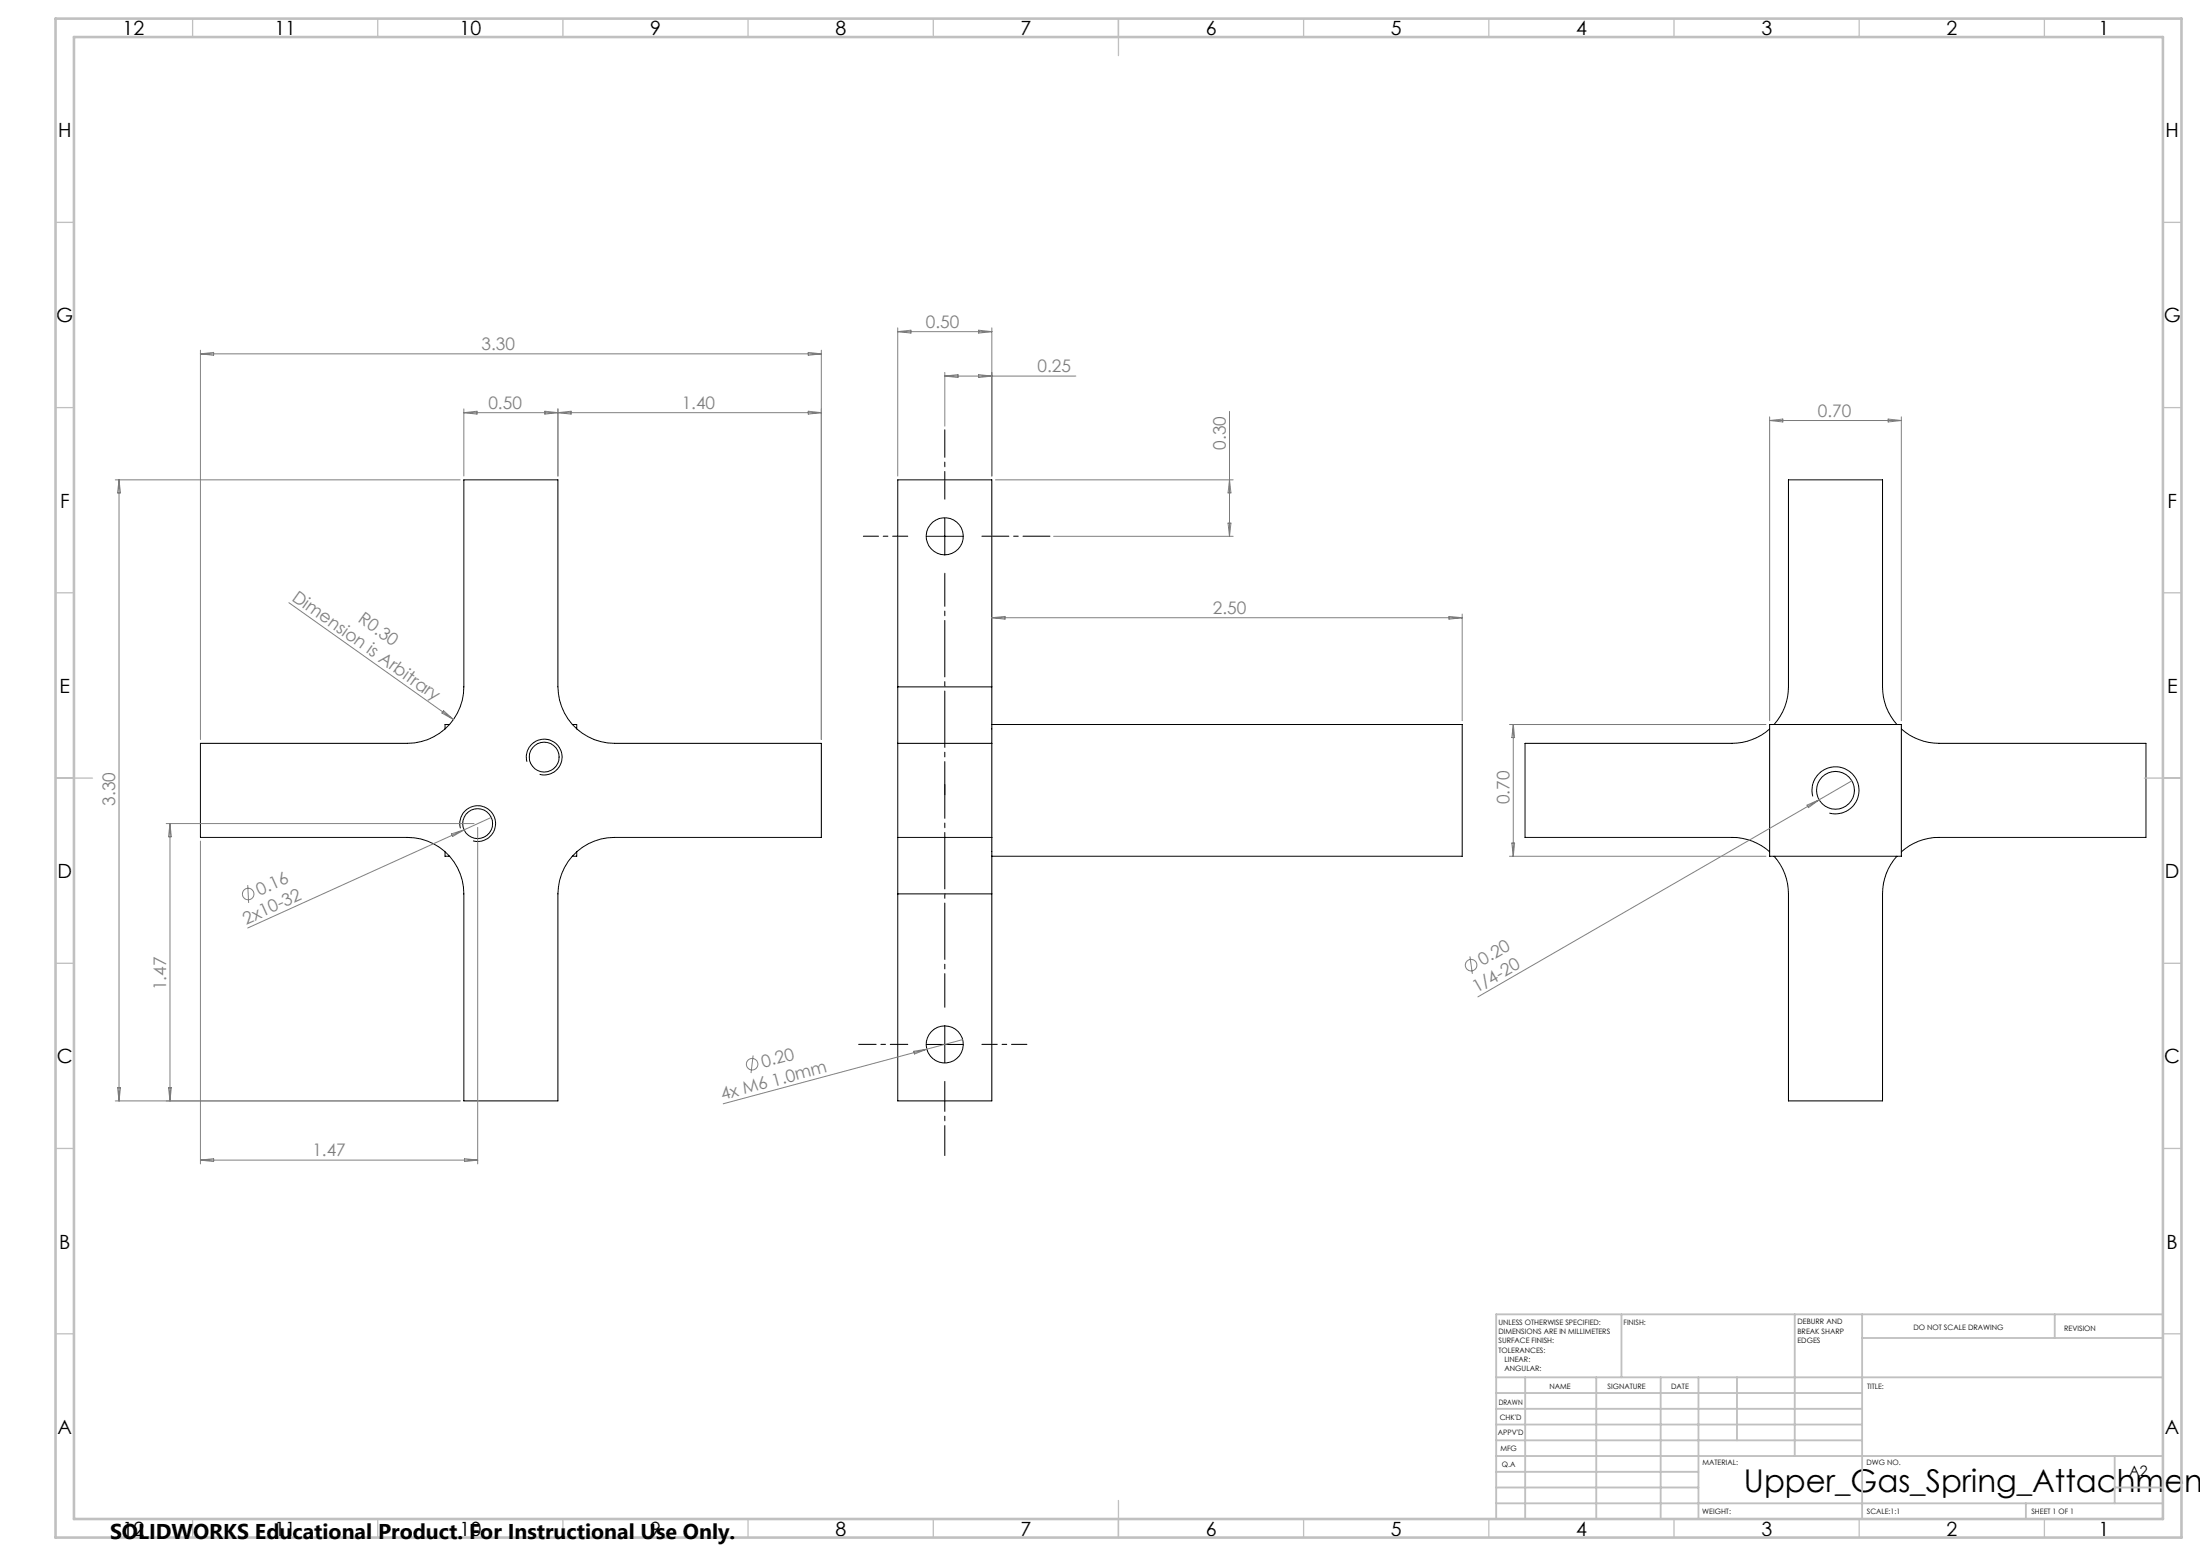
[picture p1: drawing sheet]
<svg xmlns="http://www.w3.org/2000/svg" width="594mm" height="420mm" viewBox="0 0 594 420" stroke-linecap="round" stroke-linejoin="round" font-family="sans-serif">
<g fill="none" stroke="#000" stroke-width=".27">
<path d="M125.2 129.5h25.4v55.9a15.3 15.3 0 0 0 15.3 15.2h55.9v25.4h-55.9a15.2 15.2 0 0 0-15.3 15.3v55.9h-25.4v-55.9a15.2 15.2 0 0 0-15.2-15.3h-55.9v-25.4h55.9a15.2 15.2 0 0 0 15.2-15.2zM255.1 139.8v9.9M250.1 144.8h10M121.4 195.6h-1.2v1.2M154.5 195.6h1.2v1.2M242.4 185.4v15.2M242.4 185.4v-55.9h25.4v55.9M242.4 185.4h25.4M267.8 185.4v10.2M267.8 195.6v5M267.8 195.6h127v35.5h-127M477.8 196.8a15.5 15.5 0 0 1-10.2 3.8h-55.8v25.4h55.8a15.1 15.1 0 0 1 10.2 3.9"/>
<path d="M477.8 195.6h35.6v35.5h-35.6zM479 195.6a15.1 15.1 0 0 0 3.9-10.2v-55.9h25.4v55.9a15.1 15.1 0 0 0 3.9 10.2M513.4 196.8a15.5 15.5 0 0 0 10.1 3.8h55.9v25.4h-55.9a15.1 15.1 0 0 0-10.1 3.9M142.3 205.6a4.8 4.8 0 0 1 4.2-6.1 4.8 4.8 0 0 1 5.2 5.2 4.8 4.8 0 0 1-6 4.3M242.4 200.6h25.4M242.4 200.6v25.4M267.8 200.6v25.4M489.4 215a6.4 6.4 0 0 1 5.7-8 6.4 6.4 0 0 1 6.8 6.9 6.4 6.4 0 0 1-8 5.6M120.2 229.9v1.2h1.2M124.3 223.6a4.8 4.8 0 0 1 4.2-6.1 4.8 4.8 0 0 1 5.3 5.2 4.8 4.8 0 0 1-6.1 4.3M155.7 229.9v1.2h-1.2M242.4 226v15.3"/>
<path d="M242.4 226h25.4M267.8 231.1v10.2M267.8 226v5.1M479 231.1a15.1 15.1 0 0 1 3.9 10.2v55.9h25.4v-55.9a15.1 15.1 0 0 1 3.9-10.2M242.4 241.3v55.9h25.4v-55.9M242.4 241.3h25.4M255.1 276.9v10M250.1 281.9h10"/>
<circle cx="255.1" cy="144.8" r="5"/>
<circle cx="146.9" cy="204.3" r="4"/>
<circle cx="495.6" cy="213.3" r="5.1"/>
<circle cx="129" cy="222.3" r="4"/>
<circle cx="255.1" cy="281.9" r="5"/>
</g>
<g fill="none" stroke="#808080" stroke-width=".27">
<path d="M54.1 94.5v105.1M54.1 95.5l3.6-.4v.8zM54.1 95.5h167.7M218.2 95.1l3.6 .4-3.6 .4zM221.8 94.5v105.1M242.4 88.5v40M242.4 89.5h25.4M242.4 89.5l3.6-.4v.8zM264.2 89.1l3.6 .4-3.6 .4zM267.8 88.5v40M125.2 110.4v18.1M125.2 111.4h96.6"/>
<path d="M125.2 111.4l3.6-.4v.8zM147.1 111l7.1 .8v-.8l-7.1 .8zM150.6 110.4v18.1M218.2 111l3.6 .4-3.6 .4zM255.1 100.5v14.5M255.1 101.5h35.4M255.1 101.5l3.6-.4v.8zM264.2 101.1l3.6 .4-3.6 .4zM332 111v33.8M477.8 112.5v82M477.8 113.5h35.6M477.8 113.5l3.6-.4v.8z"/>
<path d="M509.8 113.1l3.6 .4-3.6 .4zM513.4 112.5v82M31.1 129.5h93.1M32.1 129.5v167.7M32.1 129.5l.4 3.6h-.7zM268.8 129.5h64.2M332 129.5l.4 3.6h-.8zM284.5 144.8h48.5M331.6 141.2h.8l-.4 3.6zM78 162.7l44.4 31.5M267.8 166.7h127M267.8 166.7l3.6-.3v.7z"/>
<path d="M391.2 166.4l3.6 .3-3.6 .4zM394.8 165.8v28.7M119.8 191.9l2.6 2.3-3.1-1.7zM407.6 195.6h69.2M408.6 195.6v35.5M408.6 195.6l.3 3.5h-.7zM487.9 217.3l3.3-1.4-2.9 2.1zM491.2 215.9l-92.2 53.2M500 210.8l-8.8 5.1M44.9 222.3h83.1M45.9 222.3v74.9M45.9 222.3l.3 3.6h-.7z"/>
<path d="M54.1 227v87.2M66.9 238.9l.2 4.8M121.9 225.1l3.4-1.1-3.1 1.8zM125.3 224l-58.4 26.5M129 223.3v90.9M132.6 220.6l-7.3 3.4M407.6 231.1h69.2M408.2 227.6h.7l-.3 3.5zM396.9 258.1l.6 4.8M31.1 297.2h93.1M31.8 293.6h.7l-.4 3.6zM45.5 293.6h.7l-.3 3.6z"/>
<path d="M203.3 284.9l-.5 4.7M246.7 283.8l3.6-.6-3.4 1.3zM259.9 280.6l-64.6 17.3M54.1 313.1h74.9M54.1 313.1l3.6-.3v.7zM125.4 312.8l3.6 .3-3.6 .4z"/>
<circle cx="67" cy="241.3" r="1.55"/>
<circle cx="397.2" cy="260.5" r="1.55"/>
<circle cx="203.1" cy="287.3" r="1.56"/>
</g>
<path d="M255.1 134.7v-18.7" fill="none" stroke="#000" stroke-width=".27" stroke-dasharray="15.2 1.3 1.3 1.3" stroke-dashoffset="7.8"/>
<path d="M245.1 144.7h-12M265.1 281.9h12.2" fill="none" stroke="#000" stroke-width=".27" stroke-dasharray="15.2 1.3 1.3 1.3" stroke-dashoffset="11.1"/>
<path d="M255.1 154.7v59.8" fill="none" stroke="#000" stroke-width=".27" stroke-dasharray="15.2 1.3 1.3 1.3" stroke-dashoffset="6.3"/>
<path d="M265.1 144.7h18.4" fill="none" stroke="#000" stroke-width=".27" stroke-dasharray="15.2 1.3 1.3 1.3" stroke-dashoffset="7.9"/>
<path d="M255.1 271.9v-60.1" fill="none" stroke="#000" stroke-width=".27" stroke-dasharray="15.2 1.3 1.3 1.3" stroke-dashoffset="6.2"/>
<path d="M245.1 281.9h-13.3" fill="none" stroke="#000" stroke-width=".27" stroke-dasharray="15.2 1.3 1.3 1.3" stroke-dashoffset="10.5"/>
<path d="M255.1 291.9v20" fill="none" stroke="#000" stroke-width=".27" stroke-dasharray="15.2 1.3 1.3 1.3" stroke-dashoffset="7.1"/>
<g fill="none" stroke="#c0c0c0" stroke-width=".35">
<path d="M52 5v5M102 5v5M152 5v5M202 5v5M252 5v5M302 5v10M352 5v5M402 5v5M452 5v5M502 5v5M552 5v5M15 60h5"/>
<path d="M584 60h5M15 110h5M584 110h5M15 160h5M584 160h5M15 210h10M579 210h10M15 260h5M584 260h5M15 310h5M584 310h5M15 360h5"/>
<path d="M584 360h5M52 410v5M102 410v5M152 410v5M202 410v5M252 410v5M302 405v10M352 410v5M402 410v5M452 410v5M502 410v5M552 410v5"/>
</g>
<g fill="none" stroke="#c0c0c0" stroke-width=".5">
<path d="M437.8 354.8v17M484.6 354.8v38.2M502.8 354.8v55.2M554.8 354.8v6.4M584 354.8h-180v55.2M404 371.8h180M404 376h98.8M411.8 371.8v38.2M431 371.8v38.2M448.4 371.8v38.2M458.6 371.8v38.2M469 371.8v17"/>
<path d="M502.8 361.2h81.2M404 388.8h98.8M404 384.5h98.8M404 380.3h98.8M404 397.3h54.6M404 393h180M571 393v12.8M404 405.8h180M404 401.5h54.6M547 405.8v4.2M571 401.5h13"/>
</g>
<path d="M15 5h574v410h-574zM20 10h564v400h-564z" fill="none" stroke="#c0c0c0" stroke-width=".7"/>
<text font-size="8.5" x="470.8" y="402.7">Upper_Gas_Spring_Attachment</text>
<text font-size="5.8" x="29.7" y="415.3">SOLIDWORKS Educational Product. For Instructional Use Only.</text>
<g font-size="5.3">
<text x="33.1" y="9.5">12</text>
<text x="74.1" y="9.5">11</text>
<text x="124.1" y="9.5">10</text>
<text x="175.6" y="9.5">9</text>
<text x="225.6" y="9.5">8</text>
<text x="275.6" y="9.5">7</text>
<text x="325.6" y="9.5">6</text>
<text x="375.6" y="9.5">5</text>
<text x="425.6" y="9.5">4</text>
<text x="475.6" y="9.5">3</text>
<text x="525.6" y="9.5">2</text>
<text x="566.6" y="9.5">1</text>
<text x="15.7" y="37">H</text>
<text x="584.7" y="37">H</text>
<text x="15.2" y="87">G</text>
<text x="584.2" y="87">G</text>
<text x="16.2" y="137">F</text>
<text x="585.2" y="137">F</text>
<text x="16.1" y="187">E</text>
<text x="585.1" y="187">E</text>
<text x="15.5" y="237">D</text>
<text x="584.5" y="237">D</text>
<text x="15.4" y="287">C</text>
<text x="584.4" y="287">C</text>
<text x="16" y="337">B</text>
<text x="585" y="337">B</text>
<text x="15.5" y="387">A</text>
<text x="584.5" y="387">A</text>
<text x="33.1" y="414.5">12</text>
<text x="74.1" y="414.5">11</text>
<text x="124.1" y="414.5">10</text>
<text x="175.6" y="414.5">9</text>
<text x="225.6" y="414.5">8</text>
<text x="275.6" y="414.5">7</text>
<text x="325.6" y="414.5">6</text>
<text x="375.6" y="414.5">5</text>
<text x="425.6" y="414.5">4</text>
<text x="475.6" y="414.5">3</text>
<text x="525.6" y="414.5">2</text>
<text x="566.6" y="414.5">1</text>
</g>
<g font-size="4.7" fill="#808080">
<text x="250" y="88.5">0.50</text>
<text x="130" y="94.5">3.30</text>
<text x="280.2" y="100.5">0.25</text>
<text x="131.9" y="110.4">0.50</text>
<text x="184.1" y="110.4">1.40</text>
<text x="490.8" y="112.5">0.70</text>
<text x="331" y="121.4" transform="rotate(-90 331 121.4)">0.30</text>
<text x="78.6" y="161.8" transform="rotate(35 78.6 161.8)">Dimension is Arbitrary</text>
<text x="96.4" y="167.7" transform="rotate(35 96.4 167.7)">R0.30</text>
<text x="327.4" y="165.7">2.50</text>
<text x="31.1" y="217.5" transform="rotate(-90 31.1 217.5)">3.30</text>
<text x="407.6" y="217.1" transform="rotate(-90 407.6 217.1)">0.70</text>
<text x="70.1" y="241.8" transform="rotate(-24 70.1 241.8)">0.16</text>
<text x="66.5" y="249.6" transform="rotate(-24 66.5 249.6)">2x10-32</text>
<text x="400.3" y="260.7" transform="rotate(-30 400.3 260.7)">0.20</text>
<text x="44.9" y="267.3" transform="rotate(-90 44.9 267.3)">1.47</text>
<text x="398.7" y="268.1" transform="rotate(-30 398.7 268.1)">1/4-20</text>
<text x="206" y="288.2" transform="rotate(-15 206 288.2)">0.20</text>
<text x="195" y="297" transform="rotate(-15 195 297)">4x M6 1.0mm</text>
<text x="84.3" y="312.1">1.47</text>
</g>
<text font-size="3.9" x="574.9" y="398.5">A2</text>
<g font-size="2">
<text x="404.6" y="357.6">UNLESS OTHERWISE SPECIFIED:</text>
<text x="438.4" y="357.6">FINISH:</text>
<text x="485.3" y="357.5">DEBURR AND</text>
<text x="485.3" y="360">BREAK SHARP</text>
<text x="516.6" y="359">DO NOT SCALE DRAWING</text>
<text x="557.3" y="359.2">REVISION</text>
<text x="404.6" y="360.1">DIMENSIONS ARE IN MILLIMETERS</text>
<text x="404.6" y="362.6">SURFACE FINISH:</text>
<text x="404.6" y="365.1">TOLERANCES:</text>
<text x="485.3" y="362.5">EDGES</text>
<text x="406.2" y="367.6">LINEAR:</text>
<text x="406.2" y="370.1">ANGULAR:</text>
<text x="418.3" y="375">NAME</text>
<text x="434" y="374.9">SIGNATURE</text>
<text x="451.2" y="374.9">DATE</text>
<text x="504.1" y="374.9">TITLE:</text>
<text x="404.6" y="379.1">DRAWN</text>
<text x="404.9" y="383.3">CHK'D</text>
<text x="404.4" y="387.4">APPV'D</text>
<text x="405.1" y="391.8">MFG</text>
<text x="405.5" y="396">Q.A</text>
<text x="459.6" y="395.5">MATERIAL:</text>
<text x="504" y="395.5">DWG NO.</text>
<text x="459.6" y="408.5">WEIGHT:</text>
<text x="504.1" y="408.6">SCALE:1:1</text>
<text x="548.5" y="408.6">SHEET 1 OF 1</text>
</g>
</svg>
